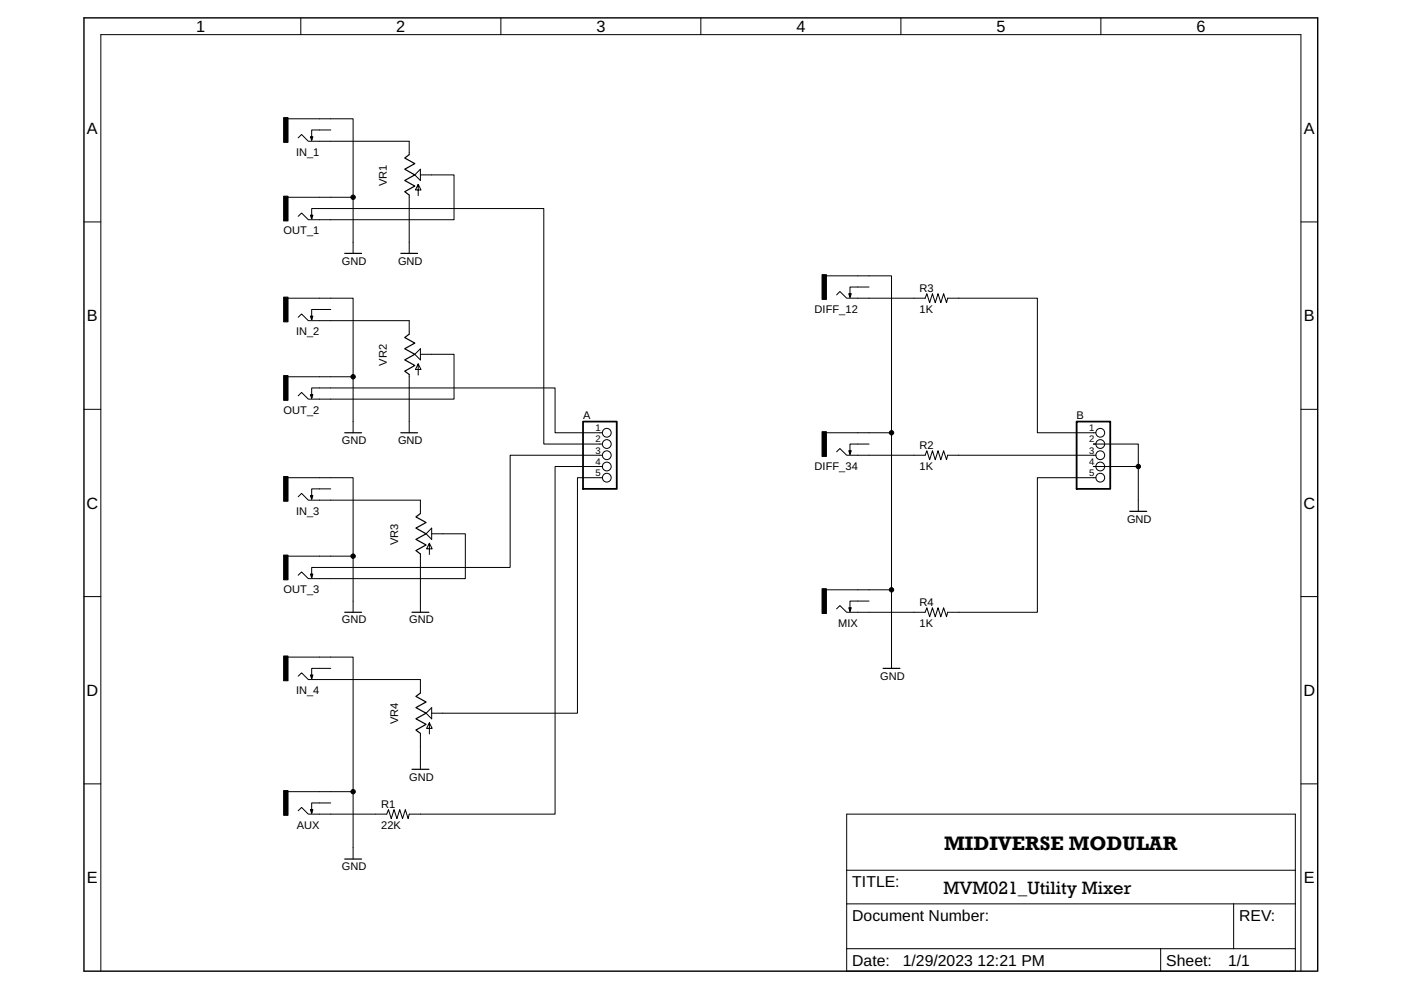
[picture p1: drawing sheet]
<svg xmlns="http://www.w3.org/2000/svg" width="297mm" height="210mm" viewBox="0 0 297 210" stroke-linecap="round" stroke-linejoin="round" font-family="sans-serif">
<path d="M17.8 3.8h261.6v202.1h-261.6z" fill="none" stroke="#000" stroke-width=".3"/>
<g fill="none" stroke="#000" stroke-width=".21">
<path d="M63.8 3.8v3.5M106.2 3.8v3.5M148.6 3.8v3.5M191 3.8v3.5M233.4 3.8v3.5M61.1 25.2h13.8v28.5M63.2 29.2l.7-.7 1.5 1.5h21.4v2.8M70.1 27.6h-4v2.1M88.7 39.1l-.6 1.2h1.2l-.6-1.2v2.4M89.1 37.1h7.2v9.5h-30.9l-1.5-1.4-.7 .7M89.1 35.9v2.4l-1.2-1.2zM17.8 47.1h3.6"/>
<path d="M61.1 41.8h13.8M66.1 46.4v-2.2h49.2v49.9h12.4M86.8 41.4v12.3M175.2 58.5h13.8v83.2M275.8 47.1h3.6M61.1 63.2h13.8v28.6M61.1 79.9h13.8M63.2 67.3l.7-.7 1.5 1.4h21.4v2.8M70.1 65.6h-4v2.2M86.8 79.4v12.4M88.7 77.2l-.6 1.1h1.2l-.6-1.1v2.3M89.1 75.1h7.2v9.5h-30.9l-1.5-1.4-.7 .7"/>
<path d="M89.1 73.9v2.4l-1.2-1.2zM177.4 62.5l.7-.7 1.4 1.4h16.7l.3-.9 .6 1.9 .6-1.9 .6 1.9 .6-1.9 .6 1.9 .6-1.9 .6 1.9 .2-1h19v28.6h12.4M184.3 60.9h-4.1v2.1M17.8 86.8h3.6M66.1 84.4v-2.1h51.6v9.5h10M127.7 98.9h-10v73.7h-30.9l-.3 1-.6-1.9-.6 1.9-.5-1.9-.6 1.9-.7-1.9-.5 1.9-.6-1.9-.4 .9h-16.6l-1.5-1.4-.7 .7M127.7 96.5h-19.5v23.8h-42.1v2.1M175.2 91.8h13.8M177.4 95.8l.7-.7 1.4 1.4h16.7l.3-.9 .6 1.9 .6-1.9 .6 1.9 .6-1.9 .6 1.9 .6-1.9 .6 1.9 .2-1h31.4M184.3 94.1h-4.1v2.2M231.8 98.9h9.5M232.3 94.1h-.5h9.5v14.3"/>
<path d="M275.8 86.8h3.6M61.1 101.3h13.8v28.5M61.1 117.9h13.8M63.2 105.3l.7-.7 1.5 1.4h23.7v2.9M70.1 103.7h-4v2.1M89.1 117.5v12.3M91 115.2l-.6 1.2h1.2l-.6-1.2v2.4M91.5 112v2.4l-1.2-1.2zM91.5 113.2h7.2v9.5h-33.3l-1.5-1.4-.7 .7M127.7 101.3h-5.3v49.9h-30.9M232.3 101.3h-12.4v28.5h-19l-.2 1-.6-1.9-.6 1.9-.6-1.9-.6 1.9-.6-1.9-.6 1.9-.6-1.9-.3 .9h-16.7l-1.4-1.4-.7 .7M17.8 126.5h3.6"/>
<path d="M61.1 139.3h13.8v42.8M175.2 125.1h13.8M184.3 127.4h-4.1v2.2M275.8 126.5h3.6M63.2 143.4l.7-.7 1.5 1.4h23.7v2.8M70.1 141.7h-4v2.1M89.1 155.5v7.6M91 153.2l-.6 1.2h1.2l-.6-1.2v2.4M91.5 150v2.4l-1.2-1.2zM17.8 166.2h3.6M61.1 167.9h13.8M70.1 170.2h-4v2.2"/>
<path d="M275.8 166.2h3.6M179.5 191.6h95.1M179.5 184.5h95.1M261.6 191.6v9.5M179.5 201.1v-28.5h95.1v28.5M246.1 201.1v4.8M246.1 201.1h15.5M261.6 201.1h13v4.8h-95.1v-4.8h66.6M275.8 205.9v-198.6h-254.4v198.6"/>
<circle cx="128.7" cy="96.5" r=".93"/>
<circle cx="128.7" cy="98.9" r=".93"/>
<circle cx="128.7" cy="91.8" r=".93"/>
<circle cx="128.7" cy="94.1" r=".93"/>
<circle cx="233.3" cy="91.8" r=".93"/>
<circle cx="233.3" cy="96.5" r=".93"/>
<circle cx="233.3" cy="98.9" r=".93"/>
<circle cx="233.3" cy="94.1" r=".93"/>
<circle cx="128.7" cy="101.3" r=".93"/>
<circle cx="233.3" cy="101.3" r=".93"/>
</g>
<g fill="none" stroke="#000" stroke-width=".25">
<path d="M65.8 29h.5l-.2 .7zM86.8 32.8l-1 .7 2.1 1.2-2.1 1.2 2.1 1.2-2.1 1.2 2.1 1.2-2.1 1.1 1 .8M65.8 45.6h.5l-.2 .8zM73.1 53.7h3.6M85 53.7h3.5M65.8 67h.5l-.2 .8zM86.8 70.8l-1 .8 2.1 1.1-2.1 1.2 2.1 1.2-2.1 1.2 2.1 1.2-2.1 1.2 1 .7M180 62.3h.5l-.3 .7zM65.8 83.7h.5l-.2 .7zM73.1 91.8h3.6M85 91.8h3.5M180 95.6h.5l-.3 .7z"/>
<path d="M65.8 105.1h.5l-.2 .7zM89.1 108.9l-.9 .7 2.1 1.2-2.1 1.2 2.1 1.2-2.1 1.2 2.1 1.1-2.1 1.2 .9 .8M239.5 108.4h3.6M65.8 121.7h.5l-.2 .7zM73.1 129.8h3.6M87.4 129.8h3.5M180 128.9h.5l-.3 .7zM65.8 143.1h.5l-.2 .7zM89.1 146.9l-.9 .8 2.1 1.1-2.1 1.2 2.1 1.2-2.1 1.2 2.1 1.2-2.1 1.2 .9 .7M187.2 141.7h3.6M65.8 171.7h.5l-.2 .7zM87.4 163.1h3.5"/>
<path d="M73.1 182.1h3.6"/>
</g>
<path d="M60.1 24.9h1v5.3h-1zM60.1 41.6h1v5.2h-1zM174.3 58.2h.9v5.3h-.9zM60.1 63h1v5.2h-1zM60.1 79.6h1v5.3h-1zM174.3 91.5h.9v5.3h-.9zM60.1 101h1v5.3h-1zM60.1 117.7h1v5.2h-1zM60.1 139.1h1v5.2h-1zM174.3 124.8h.9v5.3h-.9zM60.1 167.6h1v5.3h-1z" fill="#000" stroke="#000" stroke-width=".21"/>
<path d="M123.6 89.4h7.2v14.3h-7.2zM228.3 89.4h7.1v14.3h-7.1z" fill="none" stroke="#000" stroke-width=".38"/>
<g fill="#000" stroke="#000" stroke-width=".21">
<circle cx="74.9" cy="41.8" r=".47"/>
<circle cx="74.9" cy="79.9" r=".47"/>
<circle cx="189" cy="91.8" r=".47"/>
<circle cx="241.3" cy="98.9" r=".47"/>
<circle cx="74.9" cy="117.9" r=".47"/>
<circle cx="189" cy="125.1" r=".47"/>
<circle cx="74.9" cy="167.9" r=".47"/>
</g>
<text font-size="4.2" x="200.2" y="180.3">MIDIVERSE MODULAR</text>
<text font-size="3.9" x="200" y="189.5">MVM021_Utility Mixer</text>
<g font-size="3.5">
<text x="41.6" y="6.8">1</text>
<text x="84" y="6.8">2</text>
<text x="126.4" y="6.8">3</text>
<text x="168.8" y="6.8">4</text>
<text x="211.3" y="6.8">5</text>
<text x="253.7" y="6.8">6</text>
<text x="18.4" y="28.4">A</text>
<text x="276.5" y="28.4">A</text>
<text x="18.4" y="68.1">B</text>
<text x="276.5" y="68.1">B</text>
<text x="18.3" y="107.8">C</text>
<text x="276.4" y="107.8">C</text>
<text x="18.3" y="147.5">D</text>
<text x="276.4" y="147.5">D</text>
<text x="18.4" y="187.3">E</text>
<text x="276.5" y="187.3">E</text>
</g>
<g font-size="3.3">
<text x="180.7" y="188.1">TITLE:</text>
<text x="180.7" y="195.2">Document Number:</text>
<text x="262.7" y="195.2">REV:</text>
<text x="180.7" y="204.7">Date:</text>
<text x="191.4" y="204.7">1/29/2023 12:21 PM</text>
<text x="247.3" y="204.7">Sheet:</text>
<text x="260.4" y="204.7">1/1</text>
</g>
<g font-size="2.3">
<text x="62.8" y="33">IN_1</text>
<text x="82" y="39.5" transform="rotate(-90 82 39.5)">VR1</text>
<text x="60.1" y="49.7">OUT_1</text>
<text x="72.5" y="56.1">GND</text>
<text x="84.4" y="56.1">GND</text>
<text x="195" y="61.8">R3</text>
<text x="62.8" y="71.1">IN_2</text>
<text x="172.7" y="66.3">DIFF_12</text>
<text x="195" y="66.3">1K</text>
<text x="82" y="77.5" transform="rotate(-90 82 77.5)">VR2</text>
<text x="60.1" y="87.7">OUT_2</text>
<text x="123.6" y="88.8">A</text>
<text x="228.3" y="88.8">B</text>
<text x="72.5" y="94.1">GND</text>
<text x="84.4" y="94.1">GND</text>
<text x="195" y="95.1">R2</text>
<text x="172.7" y="99.6">DIFF_34</text>
<text x="195" y="99.6">1K</text>
<text x="62.8" y="109.1">IN_3</text>
<text x="239" y="110.8">GND</text>
<text x="84.4" y="115.5" transform="rotate(-90 84.4 115.5)">VR3</text>
<text x="60.1" y="125.8">OUT_3</text>
<text x="195" y="128.4">R4</text>
<text x="72.5" y="132.2">GND</text>
<text x="86.8" y="132.2">GND</text>
<text x="177.7" y="132.9">MIX</text>
<text x="195" y="132.9">1K</text>
<text x="62.8" y="147.2">IN_4</text>
<text x="186.6" y="144.1">GND</text>
<text x="84.4" y="153.6" transform="rotate(-90 84.4 153.6)">VR4</text>
<text x="86.8" y="165.5">GND</text>
<text x="80.8" y="171.2">R1</text>
<text x="62.9" y="175.7">AUX</text>
<text x="80.8" y="175.7">22K</text>
<text x="72.5" y="184.5">GND</text>
</g>
<g font-size="2">
<text x="126.3" y="91.4">1</text>
<text x="126.3" y="93.8">2</text>
<text x="230.9" y="91.4">1</text>
<text x="230.9" y="93.8">2</text>
<text x="126.3" y="96.2">3</text>
<text x="126.3" y="98.6">4</text>
<text x="126.3" y="100.9">5</text>
<text x="230.9" y="96.2">3</text>
<text x="230.9" y="98.6">4</text>
<text x="230.9" y="100.9">5</text>
</g>
</svg>
